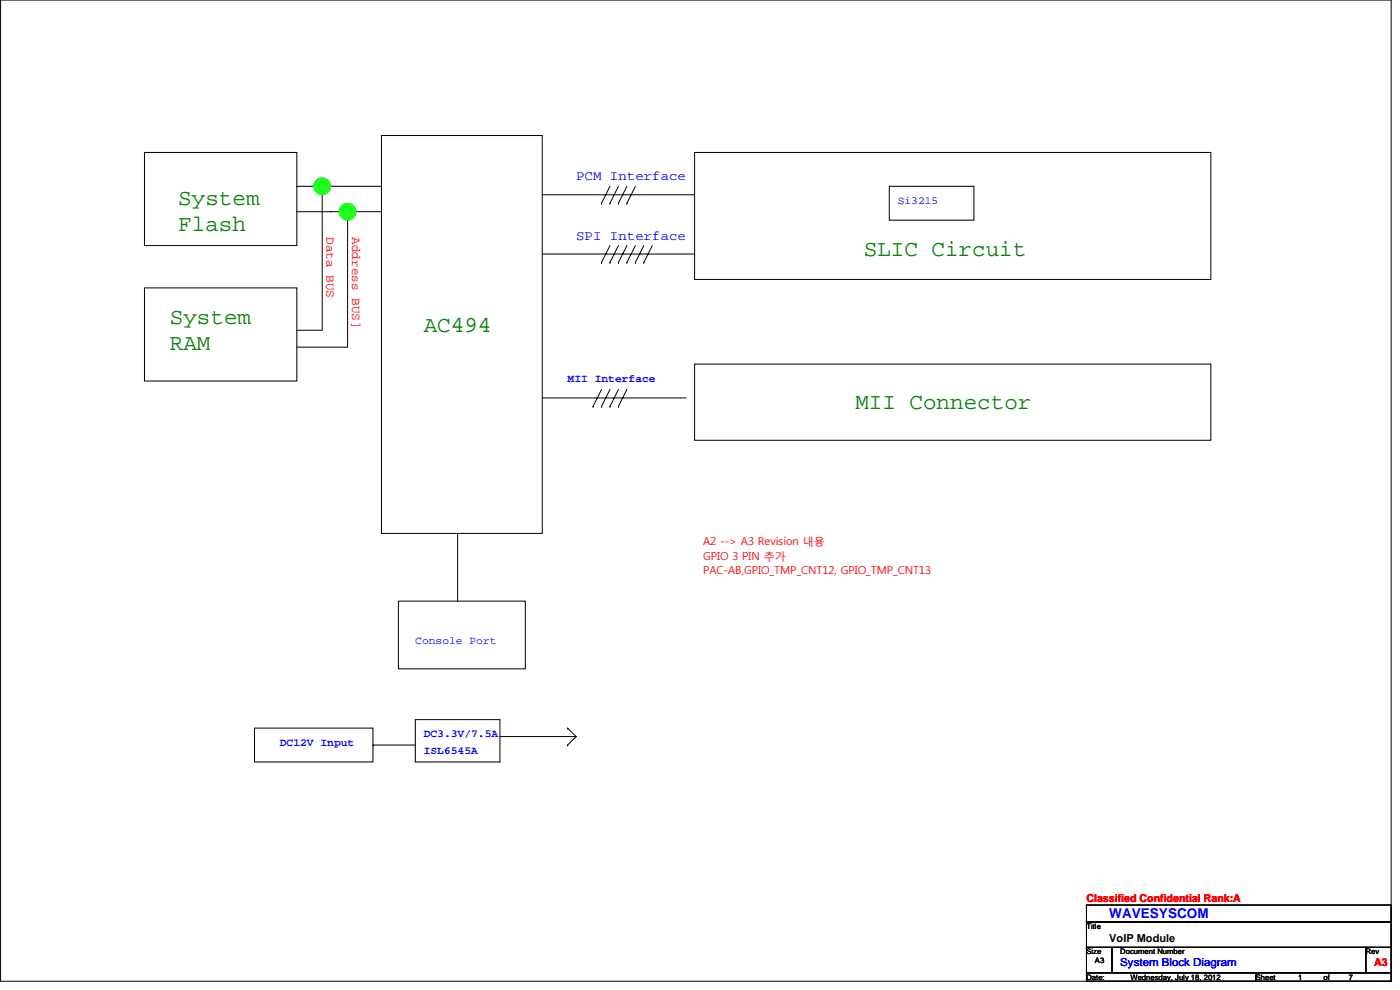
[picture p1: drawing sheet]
<svg xmlns="http://www.w3.org/2000/svg" width="420mm" height="297mm" viewBox="0 0 420 297" stroke-linecap="round" stroke-linejoin="round" font-family="sans-serif">
<g fill="none" stroke="#000" stroke-width=".3">
<path d="M.2 0h417.3v294.4h-417.3zM43.4 45.7h45.7v28h-45.7zM89.1 55.9h.1M89.1 55.9h7.6M114.5 40.7h48.2v119.3h-48.2zM114.5 55.9h-17.8v43.2h-7.6M162.7 58.4h45.8M183.1 55.9l-2.6 5.1M185.6 55.9l-2.5 5.1M188.1 55.9l-2.5 5.1M190.7 55.9l-2.6 5.1M208.5 45.7h154.9v38.1h-154.9z"/>
<path d="M266.9 55.9h25.4v10.2h-25.4zM89.1 63.5h25.4M104.3 63.5v40.7h-15.2M162.7 76.2h45.8M180.5 61h.1M180.5 78.8h.1M183.1 61h.1M183.1 78.8h.1M183.1 73.7l-2.6 5.1M185.6 61h.1M185.6 78.8h.1M185.6 73.7l-2.5 5.1"/>
<path d="M188.1 61h.1M188.1 78.8h.1M188.1 73.7l-2.5 5.1M190.7 78.8h.1M190.7 73.7l-2.6 5.1M193.2 78.8h.1M193.2 73.7l-2.5 5.1M195.8 73.7l-2.6 5.1M43.4 86.4h45.7v27.9h-45.7zM162.7 119.4h43.2M180.5 116.9l-2.5 5M183.1 116.9l-2.6 5"/>
<path d="M185.6 116.9l-2.5 5M188.1 116.9l-2.5 5M208.5 109.2h154.9v22.9h-154.9zM178 121.9h.1M180.5 121.9h.1M183.1 121.9h.1M185.6 121.9h.1M137.3 160v20.4M119.6 180.4h38.1v20.3h-38.1zM76.4 218.5h35.5v10.1h-35.5zM124.6 215.9h25.4v12.7h-25.4zM170.4 218.5h.1"/>
<path d="M170.4 218.5l2.5 2.5M111.9 223.5h.1M111.9 223.5h12.7M150 221h22.9M170.4 223.5h.1M172.9 221l-2.5 2.5M326.1 271.5h91.4v5.1h-91.4zM326.1 276.6h91.4v7.6h-91.4zM326.1 291.9h50.8v2.5h-50.8zM326.1 284.2h7.6v7.7h-7.6zM333.7 284.2h76.2v7.7h-76.2zM376.9 291.9h40.6v2.5h-40.6z"/>
<path d="M409.9 284.2h7.6v7.7h-7.6z"/>
</g>
<g fill="#0f0" stroke="#0f0" stroke-width=".3">
<circle cx="96.7" cy="55.9" r="2.53"/>
<circle cx="104.3" cy="63.5" r="2.53"/>
</g>
<g font-size="6.9" fill="#008000">
<text x="53.5" y="61.6">System</text>
<text x="53.5" y="69.4">Flash</text>
<text x="259.3" y="76.9">SLIC Circuit</text>
<text x="51" y="97.2">System</text>
<text x="127.2" y="99.7">AC494</text>
<text x="51" y="104.9">RAM</text>
<text x="256.7" y="122.6">MII Connector</text>
</g>
<g font-size="4.1" fill="#00f">
<text x="172.9" y="54.1">PCM Interface</text>
<text x="172.9" y="71.9">SPI Interface</text>
<text x="332.9" y="275.6">WAVESYSCOM</text>
</g>
<g font-size="3.8" fill="#f00">
<text x="98" y="71.1" transform="rotate(90 98 71.1)">Data BUS</text>
<text x="105.7" y="71.1" transform="rotate(90 105.7 71.1)">Address BUS]</text>
</g>
<g font-size="3.3" fill="#00f">
<text x="269.4" y="61.1">Si3215</text>
<text x="170.4" y="114.5">MII Interface</text>
<text x="124.6" y="193.2">Console Port</text>
<text x="127.2" y="221.2">DC3.3V/7.5A</text>
<text x="84" y="223.8">DC12V Input</text>
<text x="127.2" y="226.3">ISL6545A</text>
<text x="336.2" y="289.8">System Block Diagram</text>
</g>
<g font-size="3.3" fill="#f00">
<text x="211" y="163.6">A2 --&gt; A3 Revision 내용</text>
<text x="211" y="168">GPIO 3 PIN 추가</text>
<text x="211" y="172.4">PAC-AB,GPIO_TMP_CNT12, GPIO_TMP_CNT13</text>
<text x="326.1" y="270.6">Classified Confidential Rank:A</text>
<text x="412.4" y="289.9">A3</text>
</g>
<text font-size="3.3" x="332.9" y="282.5">VoIP Module</text>
<g font-size="2.3">
<text x="326.1" y="278.7">Title</text>
<text x="326.1" y="286.3">Size</text>
<text x="336.2" y="286.3">Document Number</text>
<text x="409.9" y="286.3">Rev</text>
<text x="326.1" y="293.9">Date:</text>
<text x="328.6" y="288.8">A3</text>
<text x="339.3" y="293.9">Wednesday, July 18, 2012</text>
<text x="376.9" y="293.9">Sheet</text>
<text x="389.6" y="293.9">1</text>
<text x="397.2" y="293.9">of</text>
<text x="404.8" y="293.9">7</text>
</g>
</svg>
